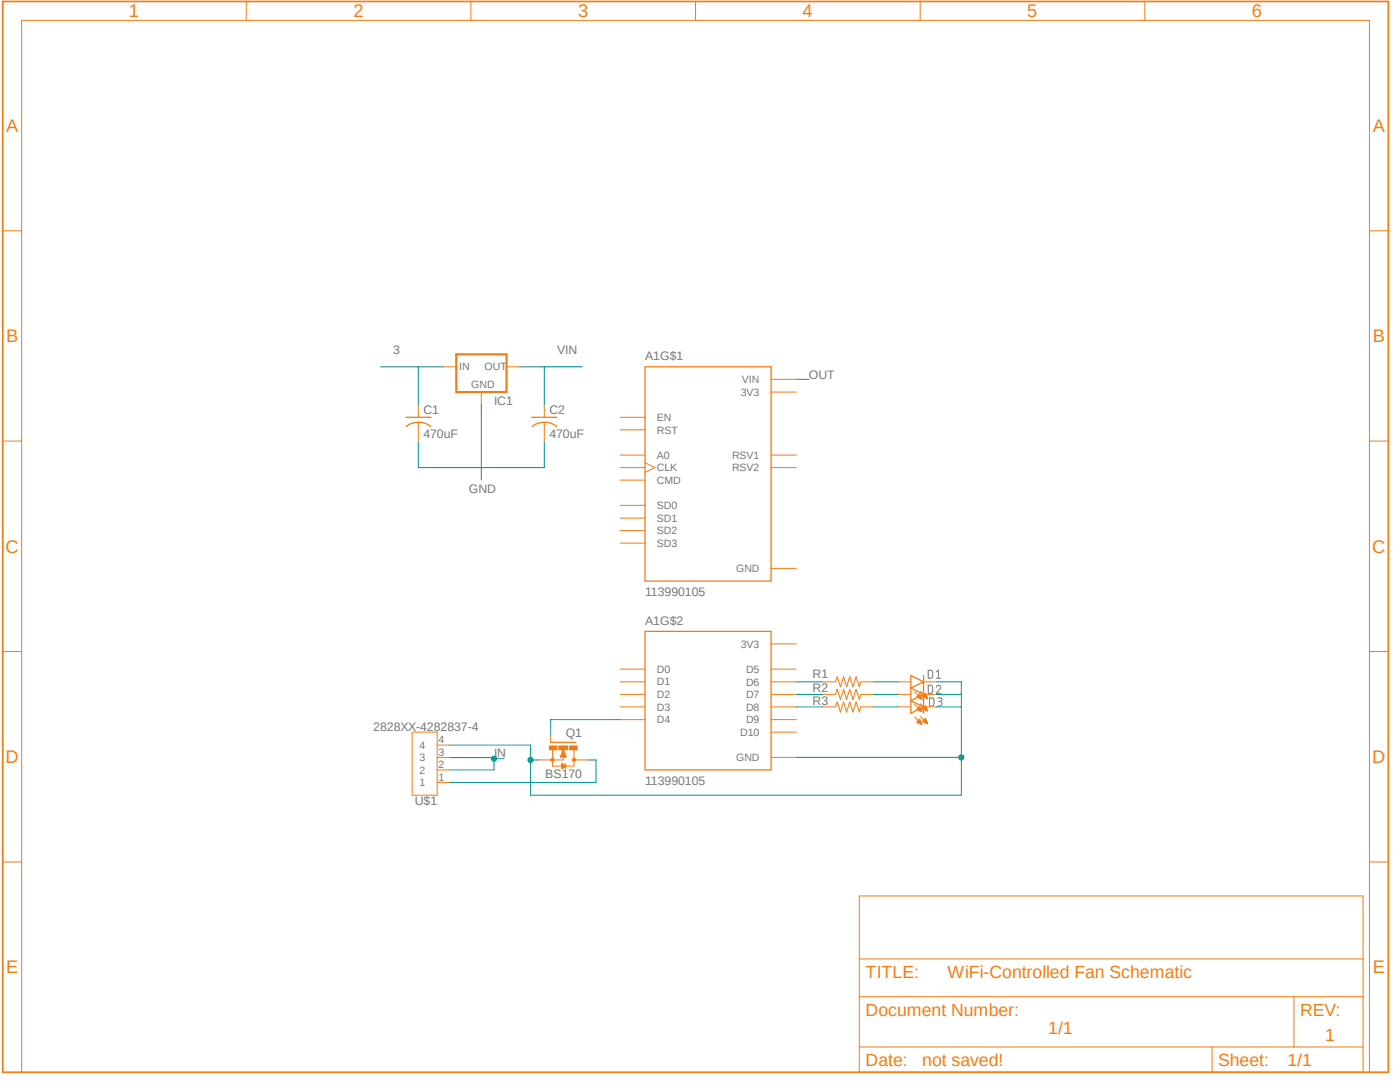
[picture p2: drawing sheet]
<svg xmlns="http://www.w3.org/2000/svg" width="279mm" height="216mm" viewBox="0 0 279 216" stroke-linecap="round" stroke-linejoin="round" font-family="sans-serif">
<path d="M0 0l277.4 214.5M277.4 0l-277.4 214.5" fill="none" stroke="#fff" stroke-width=".2"/>
<path d="M185.3 133.7l.6 .1a1.3 1.3 0 0 1 .2 1.3l-.4 .2h-.4zM185.3 136.7l.6 .1a1.26 1.26 0 0 1 .2 1.3l-.2 .2h-.6zM185.5 139.3h.7a1.26 1.26 0 0 1 .2 1.3l-.4 .3h-.5zM186.9 137.1a.44 .44 0 0 1 .6-.4 .44 .44 0 0 1 .1 .8l-.7 .8h.8M186.9 135.3h.8M186.9 134.1l.4-.4v1.6M187.1 139.3h.6a.34 .34 0 0 1 .3 .3 .34 .34 0 0 1-.3 .4h-.4M187.5 140a.47 .47 0 0 1 .5 .4 .47 .47 0 0 1-.5 .5h-.4" fill="none" stroke="#757575" stroke-width=".2"/>
<path d="M128.7 73.2h25.2v42.8h-25.2zM81 83.3h5M81.1 85.1a4 4 0 0 1 4.9 0M106.1 83.3h5.1M106.2 85.1a3.9 3.9 0 0 1 4.9 0M128.7 126h25.2v27.6h-25.2zM181.8 134.8l2.5 1.3-2.5 1.2zM184.3 134.8v2.5" fill="none" stroke="#f57b10" stroke-width=".25"/>
<g fill="none" stroke="#f57b10" stroke-width=".2">
<path d="M88.5 73.2h2.6M96.1 78.2v2.5M101.1 73.2h2.5M153.9 78.2h5M153.9 75.7h5M83.5 80.7v2.6M83.5 84.2v4.1M108.6 80.7v2.6M108.6 84.2v4.1M123.7 90.8h5M123.7 93.3h5M123.7 95.8h5"/>
<path d="M123.7 83.3h5M123.7 85.8h5M128.7 92.3l2 1-2 1M153.9 90.8h5M153.9 93.3h5M123.7 108.4h5M123.7 105.9h5M123.7 103.4h5M123.7 100.8h5M153.9 113.4h5M123.7 133.5h5M123.7 136.1h5"/>
<path d="M123.7 138.6h5M153.9 133.5h5M153.9 136.1h5M153.9 138.6h5M153.9 128.5h5M164.2 136.1h2.5M164.2 138.6h2.5M171.7 136.1h2.5M171.7 138.6h2.5M179.3 136.1h2.5M182.5 138l1.4 1.4M183.7 137.9l1.3 1.4"/>
<path d="M184.3 136.1h2.5M123.7 141.1h5M123.7 143.6h5M153.9 141.1h5M153.9 143.6h5M153.9 151.1h5M153.9 146.1h5M164.2 141.1h2.5M171.7 141.1h2.5"/>
</g>
<path d="M91.1 70.7h10v7.5h-10z" fill="none" stroke="#f57b10" stroke-width=".42"/>
<path d="M166.7 136.1l.4-1.1 .6 2 .7-2 .6 2 .6-2 .6 2 .7-2 .6 2 .2-.9M166.7 138.6l.4-1.1 .6 2.1 .7-2.1 .6 2.1 .6-2.1 .6 2.1 .7-2.1 .6 2.1 .2-1M166.7 141.1l.4-1 .6 2 .7-2 .6 2 .6-2 .6 2 .7-2 .6 2 .2-1" fill="none" stroke="#f57b10" stroke-width=".21"/>
<path d="M182.9 139.1l.7-.7 .4 1-.1 .1z" fill-rule="evenodd" fill="#f57b10"/>
<path d="M182.9 139.1l.7-.7 .4 1-.1 .1z" fill="none" stroke="#f57b10" stroke-width=".2"/>
<path d="M184.1 138.9l.6-.6 .5 1-.1 .1z" fill-rule="evenodd" fill="#f57b10"/>
<path d="M179.3 138.6h2.5M184.1 138.9l.6-.6 .5 1-.1 .1zM184.3 138.6h2.5M182.5 140.5l1.4 1.4M183.7 140.4l1.3 1.4" fill="none" stroke="#f57b10" stroke-width=".2"/>
<path d="M181.8 137.3l2.5 1.3-2.5 1.2zM184.3 137.3v2.5" fill="none" stroke="#f57b10" stroke-width=".25"/>
<path d="M183.6 140.9l.4 1-.1 .1-1-.4z" fill-rule="evenodd" fill="#f57b10"/>
<path d="M183.6 140.9l.4 1-.1 .1-1-.4z" fill="none" stroke="#f57b10" stroke-width=".2"/>
<path d="M184.7 140.8l.4 1.1-1-.4z" fill-rule="evenodd" fill="#f57b10"/>
<path d="M179.3 141.1h2.5M182.5 143.1l1.4 1.3M183.7 143l1.3 1.3M184.3 141.1h2.5M184.7 140.8l.4 1.1-1-.4z" fill="none" stroke="#f57b10" stroke-width=".2"/>
<path d="M181.8 139.8l2.5 1.3-2.5 1.2zM184.3 139.8v2.5" fill="none" stroke="#f57b10" stroke-width=".25"/>
<path d="M182.9 144.1l.7-.6 .4 1-.1 .1z" fill-rule="evenodd" fill="#f57b10"/>
<path d="M182.9 144.1l.7-.6 .4 1-.1 .1z" fill="none" stroke="#f57b10" stroke-width=".2"/>
<path d="M184.1 144l.6-.7 .5 1.1h-.1z" fill-rule="evenodd" fill="#f57b10"/>
<path d="M109.9 146.6v1.5M110.3 149.6v3.3h2M112.4 149.5v2.1h-2.5M112.9 152.4v1M114.6 151.6h.3M114.6 149.6v3.3h-1.7M184.1 144l.6-.7 .5 1.1h-.1z" fill="none" stroke="#f57b10" stroke-width=".2"/>
<path d="M109.9 148.1h5" fill="none" stroke="#f57b10" stroke-width=".25"/>
<path d="M114.3 151.4h.5l.1 .2-.1 .2h-.5z" fill-rule="evenodd" fill="#f57b10"/>
<path d="M114.3 151.4h.5l.1 .2-.1 .2h-.5z" fill="none" stroke="#f57b10" stroke-width=".2"/>
<path d="M110 151.4h.5l.1 .2-.1 .2h-.5z" fill-rule="evenodd" fill="#f57b10"/>
<path d="M110 151.4h.5l.1 .2-.1 .2h-.5z" fill="none" stroke="#f57b10" stroke-width=".2"/>
<path d="M109.6 148.8h1.6v.8h-1.6z" fill-rule="evenodd" fill="#f57b10"/>
<path d="M109.6 148.8h1.6v.8h-1.6z" fill="none" stroke="#f57b10" stroke-width=".2"/>
<path d="M113.7 148.8h1.5v.8h-1.5z" fill-rule="evenodd" fill="#f57b10"/>
<path d="M113.7 148.8h1.5v.8h-1.5z" fill="none" stroke="#f57b10" stroke-width=".2"/>
<path d="M111.5 148.8h1.8v.8h-1.8z" fill-rule="evenodd" fill="#f57b10"/>
<path d="M107.4 151.6h2.5M111.5 148.8h1.8v.8h-1.8zM114.9 151.6h2.5" fill="none" stroke="#f57b10" stroke-width=".2"/>
<path d="M112.1 152.3l.9 .6-.9 .6z" fill-rule="evenodd" fill="#f57b10"/>
<path d="M112.1 152.3l.9 .6-.9 .6z" fill="none" stroke="#f57b10" stroke-width=".2"/>
<path d="M112.4 149.6h.1l.5 1.5h-1.2z" fill-rule="evenodd" fill="#f57b10"/>
<g fill="none" stroke="#f57b10" stroke-width=".2">
<path d="M49.1 .3v3.8M94 .3v3.8M138.8 .3v3.8M183.6 .3v3.8M228.5 .3v3.8M.6 46.1h3.7M273.3 46.1h3.8M.6 88h3.7M273.3 88h3.8M.6 130h3.7M273.3 130h3.8M82.3 146.1h4.9v12.6h-4.9z"/>
<path d="M87.2 156.1h2.5M87.2 153.6h2.5M87.2 151.2h2.5M87.2 148.7h2.5M112.4 149.6h.1l.5 1.5h-1.2zM.6 172h3.7M171.5 178.8h100.5v35.2h-100.5zM273.3 172h3.8M171.5 198.9h100.5M171.5 191.3h100.5M258.2 198.9v10M4.3 214v-209.9h269v209.9"/>
<path d="M171.5 208.9h100.5M241.9 208.9v5.1"/>
</g>
<path d="M.6 .3h276.5v213.7h-276.5z" fill="none" stroke="#f57b10" stroke-width=".34"/>
<path d="M75.9 73.2h12.6M83.5 73.2v7.5M174.2 136.1h5.1M174.2 138.6h5.1M186.8 136.1h5.1v22.6h-86M186.8 138.6h5.1M158.9 151.1h33M174.2 141.1h5.1M186.8 141.1h5.1" fill="none" stroke="#009292" stroke-width=".2"/>
<circle cx="191.9" cy="151.1" r=".51" fill="#009292"/>
<g fill="none" stroke="#009292" stroke-width=".2">
<path d="M89.7 148.7h16.2v10M105.9 151.6h1.5"/>
<circle cx="191.9" cy="151.1" r=".51"/>
</g>
<circle cx="105.9" cy="151.6" r=".51" fill="#009292"/>
<g fill="none" stroke="#009292" stroke-width=".2">
<path d="M103.6 73.2h5v7.5M83.5 88.3v5h12.6M96.1 80.7v15.1M108.6 88.3v5M158.9 136.1h5.3M158.9 138.6h5.3M89.7 151.2h8.9v2.4h-8.9M98.6 151.4h2M117.4 151.6h1.6v4.5h-29.3M123.7 143.6h-13.8v3M158.9 141.1h5.3"/>
<circle cx="105.9" cy="151.6" r=".51"/>
</g>
<path d="M108.6 73.2h7.6M96.1 93.3h12.5" fill="none" stroke="#009292" stroke-width=".21"/>
<circle cx="98.6" cy="151.4" r=".51" fill="#009292"/>
<g fill="none" stroke="#009292" stroke-width=".2">
<path d="M158.9 75.7h2.5"/>
<circle cx="98.6" cy="151.4" r=".51"/>
</g>
<g font-size="3.6" fill="#f57b10">
<text x="25.7" y="3.5">1</text>
<text x="70.5" y="3.5">2</text>
<text x="115.4" y="3.5">3</text>
<text x="160.2" y="3.5">4</text>
<text x="205" y="3.5">5</text>
<text x="249.9" y="3.5">6</text>
<text x="1.2" y="26.3">A</text>
<text x="274" y="26.3">A</text>
<text x="1.2" y="68.3">B</text>
<text x="274" y="68.3">B</text>
<text x="1.1" y="110.3">C</text>
<text x="273.9" y="110.3">C</text>
<text x="1.1" y="152.3">D</text>
<text x="273.9" y="152.3">D</text>
<text x="1.2" y="194.2">E</text>
<text x="274" y="194.2">E</text>
</g>
<g font-size="3.5" fill="#f57b10">
<text x="172.8" y="195.1">TITLE:</text>
<text x="189.1" y="195.1">WiFi-Controlled Fan Schematic</text>
<text x="172.8" y="202.6">Document Number:</text>
<text x="259.5" y="202.6">REV:</text>
<text x="209.2" y="206.4">1/1</text>
<text x="264.5" y="207.7">1</text>
<text x="172.8" y="212.7">Date:</text>
<text x="184.1" y="212.7">not saved!</text>
<text x="243.1" y="212.7">Sheet:</text>
<text x="257" y="212.7">1/1</text>
</g>
<g font-size="2.5" fill="#757575">
<text x="78.5" y="70.7">3</text>
<text x="111.2" y="70.7">VIN</text>
<text x="128.7" y="71.9">A1G$1</text>
<text x="161.4" y="75.7">OUT</text>
<text x="84.5" y="82.6">C1</text>
<text x="98.6" y="80.7">IC1</text>
<text x="109.6" y="82.6">C2</text>
<text x="84.5" y="87.4">470uF</text>
<text x="109.6" y="87.4">470uF</text>
<text x="93.6" y="98.3">GND</text>
<text x="128.7" y="119">113990105</text>
<text x="128.7" y="124.7">A1G$2</text>
<text x="162.2" y="135.3">R1</text>
<text x="162.2" y="138.1">R2</text>
<text x="162.2" y="140.6">R3</text>
<text x="74.5" y="145.8">2828XX-4282837-4</text>
<text x="112.9" y="147.1">Q1</text>
<text x="98.6" y="151.1">IN</text>
<text x="108.8" y="155.2">BS170</text>
<text x="82.8" y="160.7">U$1</text>
<text x="128.7" y="156.7">113990105</text>
</g>
<g font-size="2.1" fill="#757575">
<text x="91.7" y="73.8">IN</text>
<text x="94.1" y="77.5">GND</text>
<text x="96.7" y="73.8">OUT</text>
<text x="148.1" y="76.5">VIN</text>
<text x="131.1" y="84">EN</text>
<text x="147.8" y="79">3V3</text>
<text x="131.1" y="86.5">RST</text>
<text x="131.1" y="91.6">A0</text>
<text x="131.1" y="94.1">CLK</text>
<text x="146.1" y="91.6">RSV1</text>
<text x="146.1" y="94.1">RSV2</text>
<text x="131.1" y="96.6">CMD</text>
<text x="131.1" y="101.6">SD0</text>
<text x="131.1" y="106.6">SD2</text>
<text x="131.1" y="104.1">SD1</text>
<text x="131.1" y="109.1">SD3</text>
<text x="146.9" y="114.2">GND</text>
<text x="147.8" y="129.3">3V3</text>
<text x="131.1" y="134.3">D0</text>
<text x="131.1" y="136.8">D1</text>
<text x="148.9" y="134.3">D5</text>
<text x="148.9" y="136.8">D6</text>
<text x="131.1" y="139.3">D2</text>
<text x="131.1" y="141.8">D3</text>
<text x="148.9" y="139.3">D7</text>
<text x="148.9" y="141.9">D8</text>
<text x="83.7" y="149.5">4</text>
<text x="87.5" y="148.3">4</text>
<text x="131.1" y="144.4">D4</text>
<text x="147.7" y="146.9">D10</text>
<text x="148.9" y="144.4">D9</text>
<text x="83.7" y="154.4">2</text>
<text x="83.7" y="151.9">3</text>
<text x="87.5" y="155.7">1</text>
<text x="87.5" y="153.3">2</text>
<text x="87.5" y="150.8">3</text>
<text x="146.9" y="151.9">GND</text>
<text x="83.7" y="156.9">1</text>
</g>
</svg>
